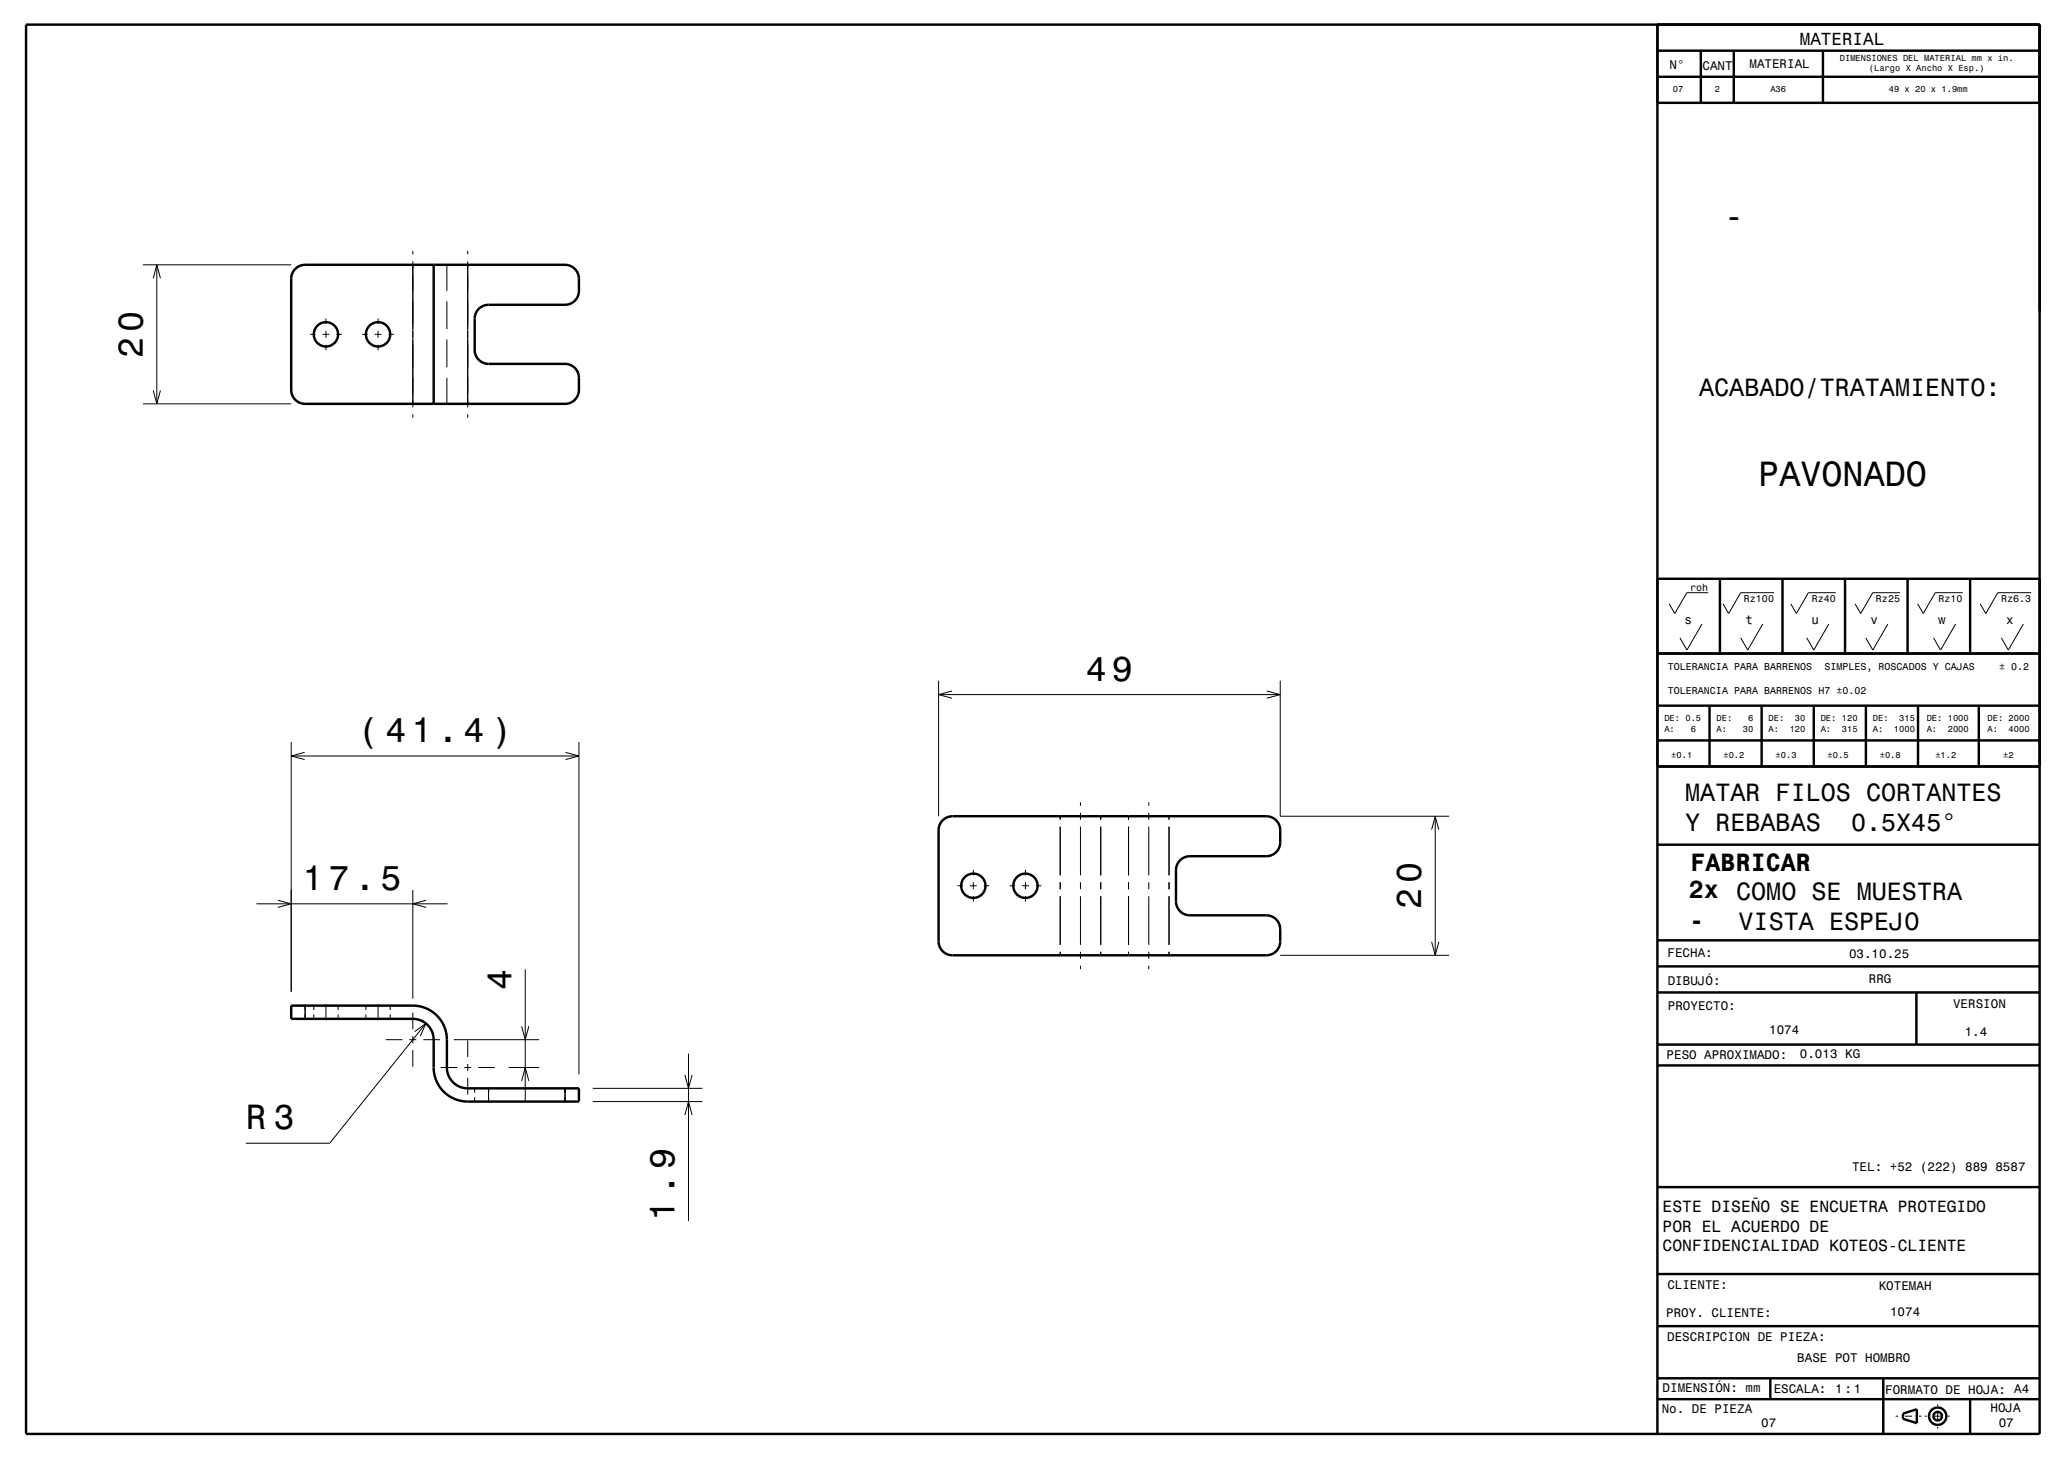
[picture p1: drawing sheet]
<svg xmlns="http://www.w3.org/2000/svg" width="297mm" height="210mm" viewBox="0 0 297 210" stroke-linecap="round" stroke-linejoin="round" font-family="sans-serif">
<g fill="none" stroke="#000" stroke-width=".14">
<path d="M20.6 38.1h21.3M22.6 38.1v20M59.4 36.1v.5M59.4 37.6v21M64.3 38.1v3.7M67.3 36.1v.5M67.3 37.6v21M20.6 58.1h21.3M22 40l.6-1.9 .5 1.9M22 56.2l.6 1.9 .5-1.9M44.6 48.1h.8M46.4 48.1h1"/>
<path d="M46.9 45.8v.8M46.9 47.6v1M46.9 49.6v.8M48.4 48.1h.8M52.1 48.1h.8M53.9 48.1h1M54.4 45.8v.8M54.4 47.6v1M54.4 49.6v.8M55.9 48.1h.8M59.4 59.6v.5M64.3 43.3v4"/>
<path d="M64.3 48.8v4M64.3 54.3v3.8M67.3 59.6v.5M135.1 97.9v19.5M135.1 99.9h49.1M137 99.4l-1.9 .5 1.9 .5M182.3 99.4l1.9 .5-1.9 .5M184.2 97.9v19.5h24.3M244.9 89.8l-2.2 3.7-1-1.7M245.8 85.3h-3.1l-1.7 3-.8-1.4M253.7 89.8l-2.2 3.7-1-1.7M255.3 85.3h-4.8l-1.8 3-.8-1.4"/>
<path d="M263.2 89.8l-2.2 3.7-1-1.7M264.2 85.3h-4l-1.7 3-.8-1.4M271.7 89.8l-2.2 3.7-1-1.7M273.4 85.3h-3.9l-1.8 3-.8-1.4M281.4 89.8l-2.2 3.7-1-1.7M282.4 85.3h-3.9l-1.8 3-.8-1.4M291.2 89.8l-2.2 3.7-1-1.7M292.3 85.3h-4.8l-1.8 3-.8-1.4M41.9 106.7v35.9M41.9 108.7h41.4M43.8 108.2l-1.9 .5 1.9 .6M81.4 108.2l1.9 .5-1.9 .6"/>
<path d="M83.3 106.7v47.8M152.6 117.4v.5M152.6 118.9v7M155.5 115.4v.5M155.5 116.9v1M155.5 118.9v7M158.4 117.4v.5M158.4 118.9v7M162.4 117.4v.5M162.4 118.9v7M165.3 115.4v.5M165.3 116.9v1"/>
<path d="M165.3 118.9v7M168.2 117.4v.5M168.2 118.9v7M206 119.3l.5-1.9 .5 1.9M206.5 117.4v20M36.9 130h27.5M40 129.5l1.9 .5-1.9 .5M59.4 128v15.6M61.3 129.5l-1.9 .5 1.9 .5M75.6 139.4v19.1M137.8 127.4h.8M139.6 127.4h1"/>
<path d="M140.1 125.1v.8M140.1 126.9v1M140.1 128.9v.8M141.6 127.4h.7M145.3 127.4h.8M147.1 127.4h1M147.6 125.1v.8M147.6 126.9v1M147.6 128.9v.8M149.1 127.4h.7M152.6 126.9v1M152.6 128.9v7"/>
<path d="M152.6 136.9v.5M155.5 126.9v1M155.5 128.9v7M155.5 136.9v1M155.5 138.9v.5M158.4 126.9v1M158.4 128.9v7M158.4 136.9v.5M162.4 126.9v1M162.4 128.9v7M162.4 136.9v.5M165.3 126.9v1"/>
<path d="M165.3 128.9v7M165.3 136.9v1M165.3 138.9v.5M168.2 126.9v1M168.2 128.9v7M168.2 136.9v.5M184.2 137.4h24.3M206 135.5l.5 1.9 .5-1.9M43.9 144.5v2.2M45.2 144.6v.7M45.2 145.9v.6M46.9 144.5v2.2"/>
<path d="M48.7 144.6v.7M48.7 145.9v.6M52.7 144.6v.7M52.7 145.9v.6M54.4 144.5v2.2M55.5 149.5h2.4M56.2 144.6v.7M56.2 145.9v.6M58.9 149.5h1M59.4 145.6v2.4M59.4 149v1M59.4 151v2.4"/>
<path d="M59.7 148.4l1.6-1.2-.8 1.8M60.9 149.5h2.4M61.3 147.2l-13.9 17.2h-12M63.4 153.5h2.4M65.3 149.5h12.3M66.8 153.5h1M67.3 149.6v2.4M67.3 153v1M67.3 155v2.4M68.3 156.5v.7M68.3 157.8v.6M68.8 153.5h2.4"/>
<path d="M70.3 156.4v2.2M73.2 153.5h4.4M75.1 155.5l.5-2 .5 2M75.1 147.6l.5 1.9 .5-1.9M81.3 156.4v2.2M85.3 158.4h15.8M85.3 156.5h15.8M98.6 154.6l.5 1.9 .5-1.9M99.1 151.5v24.1M98.6 160.4l.5-2 .5 2M272.8 203.7h.3M274.1 203.7h1"/>
<path d="M276.1 203.7h.4M277 203.7h.3M278.3 203.7h1M278.8 202v.2M278.8 203.2v1M278.8 205.2v.3M280.3 203.7h.2"/>
</g>
<g fill="none" stroke="#000" stroke-width=".35">
<path d="M3.8 3.5h289.7v202.8h-289.7zM238.5 3.5v202.8M238.5 11h55M238.5 7.3h55M244.7 7.3v7.5M249.5 7.3v7.5M262.3 7.3v7.5M293.5 7.3v7.5h-55M293.5 3.5v3.8M42.5 38.6l.7-.4 .7-.1h37.4a2 2 0 0 1 2 2v1.7a2.01 2.01 0 0 1-2 2h-11a2 2 0 0 0-2 2v4.5a2 2 0 0 0 2 2h11a2 2 0 0 1 2 2v1.8a2.01 2.01 0 0 1-2 2h-37.4a2 2 0 0 1-2-2v-16l.2-.9zM62.4 38.1v20M238.5 94h55"/>
<path d="M238.5 83.3h55M247.5 83.3v10.7M256.5 83.3v10.7M265.5 83.3v10.7M274.5 83.3v10.7M283.5 83.3v10.7M135.7 117.9l.6-.4 .8-.1h45.1a2.01 2.01 0 0 1 2 2v1.8a2 2 0 0 1-2 2h-11a2 2 0 0 0-2 2v4.5a2 2 0 0 0 2 2h11a2 2 0 0 1 2 2v1.7a2 2 0 0 1-2 2h-45.1a2 2 0 0 1-2-2v-16l.2-.9zM238.5 110.3h55M238.5 101.5h55M238.5 106.5h55M246 101.5v8.8M253.5 101.5v8.8"/>
<path d="M261 101.5v8.8M268.5 101.5v8.8M276 101.5v8.8M284.7 101.5v8.8M238.5 135.3h55M238.5 139h55M238.5 121.5h55M41.9 144.6h17.5a4.9 4.9 0 0 1 4.9 4.9v4a3 3 0 0 0 3 3h16v1.9h-16a4.9 4.9 0 0 1-4.9-4.9v-4a3 3 0 0 0-3-3h-17.5zM238.5 142.8h55M238.5 153.3h55M238.5 150.3h55M275.8 142.8v7.5"/>
<path d="M238.5 170.8h55M238.5 198.3h55M238.5 190.8h55M238.5 183.3h55M254.7 198.3v3M271 198.3v8M238.5 201.3h55M273.8 203.3l2-.6v2l-2-.6zM283.5 201.3v5"/>
<circle cx="46.9" cy="48.1" r="1.75"/>
<circle cx="54.4" cy="48.1" r="1.75"/>
<circle cx="140.1" cy="127.4" r="1.75"/>
<circle cx="147.6" cy="127.4" r="1.75"/>
<circle cx="278.8" cy="203.7" r="1.25"/>
<circle cx="278.8" cy="203.7" r=".63"/>
</g>
<g font-size="5">
<text x="248" y="32.9">-</text>
<text x="20.6" y="51.5" transform="rotate(-90 20.6 51.5)">20</text>
<text x="253" y="69.9">PAVONADO</text>
<text x="156.3" y="97.9">49</text>
<text x="51.4" y="106.7">( 41.4 )</text>
<text x="43.5" y="128">17.5</text>
<text x="204.5" y="130.8" transform="rotate(-90 204.5 130.8)">20</text>
<text x="73.6" y="142.5" transform="rotate(-90 73.6 142.5)">4</text>
<text x="35.4" y="162.4">R 3</text>
<text x="97.1" y="175.6" transform="rotate(-90 97.1 175.6)">1.9</text>
</g>
<g font-size="3.6">
<text x="244.5" y="57">ACABADO/TRATAMIENTO:</text>
<text x="242.5" y="115.2">MATAR FILOS CORTANTES</text>
<text x="242.5" y="119.5">Y REBABAS</text>
<text x="266.4" y="119.5">0.5X45°</text>
<text x="243.3" y="125.2">FABRICAR</text>
<text x="243" y="129.2">2x COMO SE MUESTRA</text>
<text x="243.1" y="133.7">-</text>
<text x="250.2" y="133.7">VISTA ESPEJO</text>
</g>
<text font-size="2.5" x="259" y="6.5">MATERIAL</text>
<g font-size="2.3">
<text x="239.2" y="174.4">ESTE DISEÑO SE ENCUETRA PROTEGIDO</text>
<text x="239.2" y="177.2">POR EL ACUERDO DE</text>
<text x="239.2" y="180">CONFIDENCIALIDAD KOTEOS-CLIENTE</text>
</g>
<g font-size="1.8">
<text x="240.2" y="9.9">N°</text>
<text x="245" y="10">CANT</text>
<text x="251.7" y="9.8">MATERIAL</text>
<text x="242.4" y="89.8">s</text>
<text x="251.2" y="89.8">t</text>
<text x="260.7" y="89.8">u</text>
<text x="269.2" y="89.8">v</text>
<text x="278.9" y="89.8">w</text>
<text x="288.7" y="89.8">x</text>
<text x="240" y="137.7">FECHA:</text>
<text x="266.1" y="137.8">03.10.25</text>
<text x="240" y="141.6">DIBUJÓ:</text>
<text x="268.9" y="141.5">RRG</text>
<text x="240" y="145.2">PROYECTO:</text>
<text x="254.6" y="148.7">1074</text>
<text x="281" y="145">VERSION</text>
<text x="282.7" y="149">1.4</text>
<text x="239.8" y="152.3">PESO APROXIMADO:</text>
<text x="259" y="152.2">0.013 KG</text>
<text x="266.5" y="168.4">TEL: +52 (222) 889 8587</text>
<text x="239.9" y="185.4">CLIENTE:</text>
<text x="270.3" y="185.5">KOTEMAH</text>
<text x="239.8" y="189.4">PROY. CLIENTE:</text>
<text x="272" y="189.4">1074</text>
<text x="239.9" y="192.9">DESCRIPCION DE PIEZA:</text>
<text x="258.6" y="195.9">BASE POT HOMBRO</text>
<text x="239.1" y="203.2">No. DE PIEZA</text>
<text x="239.2" y="200.3">DIMENSIÓN: mm</text>
<text x="255.2" y="200.3">ESCALA:</text>
<text x="264.1" y="200.4">1:1</text>
<text x="271.3" y="200.5">FORMATO DE HOJA: A4</text>
<text x="286.4" y="203">HOJA</text>
<text x="253.4" y="205.3">07</text>
<text x="287.6" y="205.3">07</text>
</g>
<g font-size="1.4">
<text x="243.2" y="85">roh</text>
<text x="250.9" y="86.6">Rz100</text>
<text x="260.7" y="86.6">Rz40</text>
<text x="269.9" y="86.6">Rz25</text>
<text x="278.9" y="86.6">Rz10</text>
<text x="287.9" y="86.6">Rz6.3</text>
<text x="240" y="96.4">TOLERANCIA PARA BARRENOS</text>
<text x="240" y="99.8">TOLERANCIA PARA BARRENOS H7 ±0.02</text>
<text x="262.5" y="96.4">SIMPLES, ROSCADOS Y CAJAS</text>
<text x="287.6" y="96.4">± 0.2</text>
</g>
<g font-size="1.3">
<text x="264.7" y="8.8">DIMENSIONES DEL MATERIAL mm x in.</text>
<text x="268.9" y="10.3">(Largo X Ancho X Esp.)</text>
<text x="240.7" y="13.3">07</text>
<text x="246.7" y="13.3">2</text>
<text x="254.7" y="13.3">A36</text>
<text x="271.8" y="13.2">49 x 20 x 1.9mm</text>
<text x="239.5" y="103.7">DE: 0.5</text>
<text x="239.5" y="105.2">A:</text>
<text x="243.3" y="105.2">6</text>
<text x="247" y="103.7">DE:</text>
<text x="247" y="105.2">A:</text>
<text x="250.8" y="105.2">30</text>
<text x="251.5" y="103.7">6</text>
<text x="254.5" y="103.7">DE:</text>
<text x="254.5" y="105.2">A:</text>
<text x="257.5" y="105.2">120</text>
<text x="258.3" y="103.7">30</text>
<text x="262" y="103.7">DE: 120</text>
<text x="262" y="105.2">A:</text>
<text x="265" y="105.2">315</text>
<text x="269.5" y="103.7">DE:</text>
<text x="269.5" y="105.2">A:</text>
<text x="272.5" y="105.2">1000</text>
<text x="273.3" y="103.7">315</text>
<text x="277.2" y="103.7">DE: 1000</text>
<text x="277.2" y="105.2">A:</text>
<text x="280.3" y="105.2">2000</text>
<text x="286" y="103.7">DE: 2000</text>
<text x="286" y="105.2">A:</text>
<text x="289" y="105.2">4000</text>
<text x="240.5" y="109">±0.1</text>
<text x="248" y="109">±0.2</text>
<text x="255.5" y="109">±0.3</text>
<text x="263" y="109">±0.5</text>
<text x="270.5" y="109">±0.8</text>
<text x="278.5" y="109">±1.2</text>
<text x="288.2" y="109">±2</text>
</g>
</svg>
